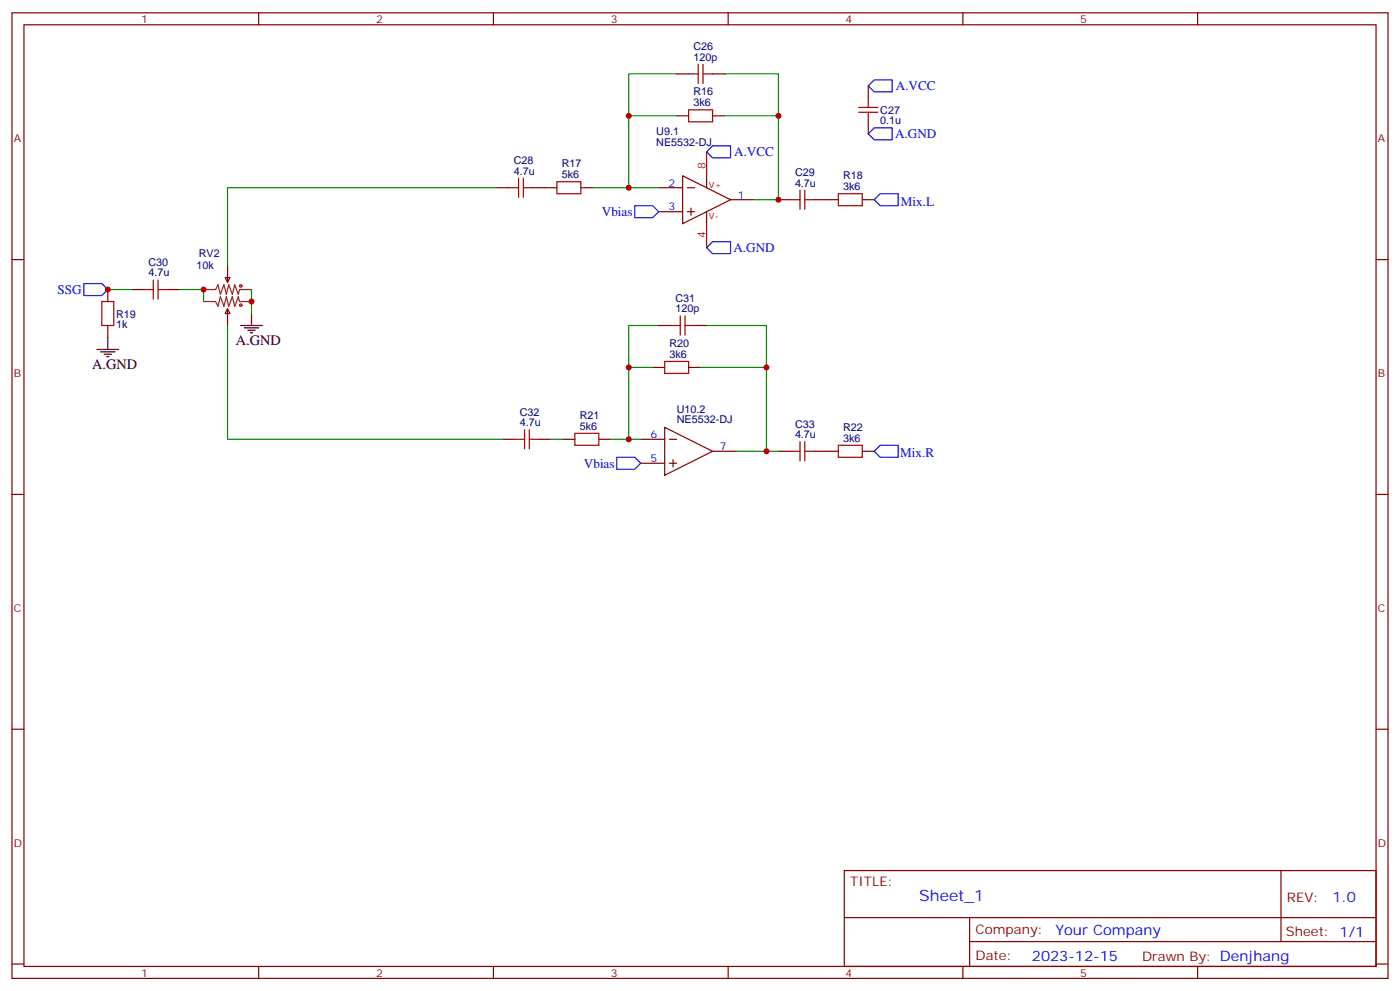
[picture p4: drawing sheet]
<svg xmlns="http://www.w3.org/2000/svg" width="412mm" height="292mm" viewBox="0 0 412 292" stroke-linecap="round" stroke-linejoin="round" font-family="sans-serif">
<g fill="none" stroke="#870000" stroke-width=".35">
<path d="M3.5 3.8h405.4v284.3h-405.4zM7.1 7.3h398.2v277.3h-398.2zM76.2 3.8v3.5M145.3 3.8v3.5M214.5 3.8v3.5M283.6 3.8v3.5M352.8 3.8v3.5M199.3 34.1h3.5M199.3 21.8h3.5M209.9 34.1h3.5M209.9 21.8h3.5M255.8 25.3v3.5"/>
<path d="M255.8 35.9v3.5M146.4 55.3h3.5M157 55.3h7M171.1 55.3h3.5M194 55.3h7.1M201.1 51.8l14.1 7-14.1 7.1zM202.5 55.3h2.1M208.1 51.8v3.5M215.2 58.8h7M229.3 58.8h3.5M239.9 58.8h7M254 58.8h3.5"/>
<path d="M3.5 76.4h3.6M67 78.2v4.9M194 62.3h7.1M202.5 62.3h2.1M203.6 61.3v2.1M208.1 62.3v3.6M405.3 76.4h3.6M31.7 85.3v3.5M31.7 95.8v3.6M38.8 85.3h3.5M49.4 85.3h3.5M66.3 81.7h1.4l-.7 1.4z"/>
<path d="M67 90.9l.7 1.4h-1.4zM67 90.9v4.9M194 95.8h3.6M204.6 95.8h3.5M192.3 108.2h3.5M202.8 108.2h3.6M148.2 129.4h3.5M158.7 129.4h3.6M165.8 129.4h3.5M176.4 129.4h3.5M188.7 129.4h7.1M188.7 136.4h7.1"/>
<path d="M195.8 125.8l14.1 7.1-14.1 7zM197.2 129.4h2.1M197.2 136.4h2.1M198.3 135.4v2.1M209.9 132.9h7.1M229.3 132.9h3.5M239.9 132.9h7M254 132.9h3.5M3.5 145.6h3.6M405.3 145.6h3.6M3.5 214.7h3.6M405.3 214.7h3.6"/>
<path d="M248.7 256.4h156.6v28.2h-156.6zM377.3 256.4v20.9M248.7 270.2h156.5M285.6 277.3h119.6M285.6 270.2v14.1M3.5 283.9h3.6M76.2 284.6v3.5M145.3 284.6v3.5M214.5 284.6v3.5M283.6 284.6v3.5M352.8 284.6v3.5M405.3 283.9h3.6"/>
</g>
<path d="M255.8 25.3l1.7-1.8h5.3v3.6h-5.3zM255.8 39.4l1.7-1.8h5.3v3.6h-5.3zM208.1 44.7l1.8-1.8h5.3v3.6h-5.3zM259.3 57h5.3v3.6h-5.3l-1.8-1.8zM187 60.6h5.3l1.7 1.7-1.7 1.8h-5.3zM208.1 72.9l1.8-1.7h5.3v3.5h-5.3zM24.7 83.5h5.3l1.7 1.8-1.7 1.7h-5.3zM181.7 134.7h5.3l1.7 1.7-1.7 1.8h-5.3zM259.3 131.1h5.3v3.6h-5.3l-1.8-1.8z" fill="none" stroke="#00f" stroke-width=".35"/>
<g fill="none" stroke="#a10000" stroke-width=".35">
<path d="M205.7 18.9v5.7M207.1 18.9v5.7M202.8 32.3h7.1v3.6h-7.1zM202.8 21.8h2.9M207.1 21.8h2.8M252.9 33.1h5.7M252.9 31.6h5.7M255.8 28.8v2.8M255.8 33.1v2.8M149.9 55.3h2.9M152.8 52.5v5.6M154.2 55.3h2.8"/>
<path d="M154.2 52.5v5.6M164 53.5h7.1v3.5h-7.1zM232.8 58.8h2.9M235.7 56v5.6M237.1 58.8h2.8M237.1 56v5.6M246.9 57h7.1v3.6h-7.1zM30 88.8h3.5v7h-3.5zM42.3 85.3h2.9M45.2 82.4v5.7M46.6 85.3h2.8M46.6 82.4v5.7"/>
<path d="M197.6 95.8h2.8M200.4 93v5.7M201.8 95.8h2.8M201.8 93v5.7M195.8 106.4h7v3.6h-7zM151.7 129.4h2.8M154.5 126.5v5.7M155.9 129.4h2.8M155.9 126.5v5.7M169.3 127.6h7.1v3.5h-7.1zM232.8 132.9h2.9M235.7 130.1v5.6"/>
<path d="M237.1 130.1v5.6M237.1 132.9h2.8M246.9 131.1h7.1v3.6h-7.1z"/>
<circle cx="70.9" cy="84.2" r=".35"/>
<circle cx="70.9" cy="89.9" r=".35"/>
</g>
<path d="M31.7 99.4v3.5M70.9 95.8h6.4M72 96.6h4.2M73 97.3h2.1M73.7 98h.7M74.1 92.3v3.5M28.6 102.9h6.3M29.6 103.6h4.3M30.7 104.3h2.1M31.4 105h.7" fill="none" stroke="#000" stroke-width=".35"/>
<path d="M60 85.3h3.5l.7-1.4 .7 2.8 1.1-2.8 .7 2.8 .7-2.8 1 2.8 .7-2.8 1.1 2.8 .4-1.4h3.5M60 88.8h3.5l.7 1.4 .7-2.8 1.1 2.8 .7-2.8 .7 2.8 1-2.8 .7 2.8 1.1-2.8 .4 1.4h3.5" fill="none" stroke="#8c2424" stroke-width=".35"/>
<g fill="none" stroke="#008700" stroke-width=".35">
<path d="M199.3 21.8h-14.1v12.3M199.3 34.1h-14.1v21.2M213.4 21.8h15.9v12.3M213.4 34.1h15.9v24.7h-7.1M146.4 55.3h-79.4v22.9M174.6 55.3h19.4M31.7 85.3h7.1M52.9 85.3h7.1v3.5M67 95.8v33.6h81.2M74.1 85.3v7M194 95.8h-8.8v12.4M208.1 95.8h17.7v12.4"/>
<path d="M192.3 108.2h-7.1v21.2M206.4 108.2h19.4v24.7h-8.8M162.3 129.4h3.5M179.9 129.4h8.8M225.8 132.9h3.5"/>
</g>
<path d="M208.1 44.7v7.1M208.1 65.9v7" fill="none" stroke="#f00" stroke-width=".35"/>
<g fill="#c00">
<circle cx="74.1" cy="88.8" r=".88"/>
<circle cx="31.8" cy="85.3" r=".88"/>
<circle cx="60" cy="85.3" r=".88"/>
<circle cx="185.2" cy="108.2" r=".88"/>
<circle cx="185.2" cy="129.4" r=".88"/>
<circle cx="185.2" cy="34.1" r=".88"/>
<circle cx="185.2" cy="55.3" r=".88"/>
<circle cx="225.8" cy="108.2" r=".88"/>
<circle cx="229.3" cy="34.1" r=".88"/>
<circle cx="229.3" cy="58.8" r=".88"/>
<circle cx="225.8" cy="132.9" r=".88"/>
</g>
<text font-size="4.6" fill="#00f" x="270.8" y="265.4">Sheet_1</text>
<g font-size="4.2">
<text x="69.5" y="101.5">A.GND</text>
<text x="27.2" y="108.5">A.GND</text>
</g>
<g font-size="4.2" fill="#00f">
<text x="392.5" y="265.6">1.0</text>
<text x="310.9" y="275.2">Your Company</text>
<text x="304" y="283">2023-12-15</text>
</g>
<g font-size="3.9" fill="#00f">
<text x="263.9" y="26.6">A.VCC</text>
<text x="263.7" y="40.7">A.GND</text>
<text x="216.3" y="46">A.VCC</text>
<text x="177.3" y="63.6">Vbias</text>
<text x="265.3" y="60.6">Mix.L</text>
<text x="216" y="74.2">A.GND</text>
<text x="16.9" y="86.5">SSG</text>
<text x="172" y="137.7">Vbias</text>
<text x="265.2" y="134.7">Mix.R</text>
</g>
<g font-size="3.9" fill="#800">
<text x="250.5" y="260.9">TITLE:</text>
<text x="379.1" y="265.6">REV:</text>
<text x="287.4" y="275.1">Company:</text>
<text x="378.7" y="275.8">Sheet: 1/1</text>
<text x="287.4" y="282.8">Date:</text>
<text x="336.4" y="282.9">Drawn By: Denjhang</text>
</g>
<g font-size="3.2" fill="#800">
<text x="41.6" y="6.8">1</text>
<text x="110.8" y="6.8">2</text>
<text x="179.9" y="6.8">3</text>
<text x="249.1" y="6.8">4</text>
<text x="318.2" y="6.8">5</text>
<text x="4.1" y="41.9">A</text>
<text x="405.9" y="41.9">A</text>
<text x="4.1" y="111">B</text>
<text x="405.9" y="111">B</text>
<text x="4.1" y="180.2">C</text>
<text x="405.9" y="180.2">C</text>
<text x="4.1" y="249.3">D</text>
<text x="405.9" y="249.3">D</text>
<text x="41.6" y="287.6">1</text>
<text x="110.8" y="287.6">2</text>
<text x="179.9" y="287.6">3</text>
<text x="249.1" y="287.6">4</text>
<text x="318.2" y="287.6">5</text>
</g>
<g font-size="3.2" fill="#000080">
<text x="204.3" y="17.9">120p</text>
<text x="204.3" y="14.7">C26</text>
<text x="204.3" y="28.1">R16</text>
<text x="204.3" y="31.3">3k6</text>
<text x="259.3" y="33.5">C27</text>
<text x="193.3" y="39.7">U9.1</text>
<text x="259.3" y="36.7">0.1u</text>
<text x="193.3" y="42.9">NE5532-DJ</text>
<text x="151.4" y="51.4">4.7u</text>
<text x="151.4" y="48.3">C28</text>
<text x="165.5" y="52.5">5k6</text>
<text x="165.5" y="49.3">R17</text>
<text x="234.2" y="51.9">C29</text>
<text x="248.4" y="52.8">R18</text>
<text x="234.2" y="54.9">4.7u</text>
<text x="248.4" y="56">3k6</text>
<text x="58.6" y="75.8">RV2</text>
<text x="43.8" y="81.4">4.7u</text>
<text x="43.8" y="78.3">C30</text>
<text x="57.9" y="79.3">10k</text>
<text x="199" y="88.8">C31</text>
<text x="34.2" y="93.5">R19</text>
<text x="199" y="92">120p</text>
<text x="34.2" y="96.6">1k</text>
<text x="197.2" y="105.4">3k6</text>
<text x="197.2" y="102.2">R20</text>
<text x="153.1" y="125.5">4.7u</text>
<text x="153.1" y="122.4">C32</text>
<text x="170.8" y="123.4">R21</text>
<text x="199.4" y="124.7">NE5532-DJ</text>
<text x="199.4" y="121.5">U10.2</text>
<text x="234.2" y="126">C33</text>
<text x="170.8" y="126.5">5k6</text>
<text x="234.2" y="129">4.7u</text>
<text x="248.4" y="130.1">3k6</text>
<text x="248.4" y="126.9">R22</text>
</g>
<g font-size="3.2" fill="#f00">
<text x="207.8" y="49.6" transform="rotate(-90 207.8 49.6)">8</text>
<text x="207.8" y="70" transform="rotate(-90 207.8 70)">4</text>
</g>
<g font-size="3.2" fill="#00f">
<text x="196.9" y="54.9">2</text>
<text x="217.3" y="58.5">1</text>
<text x="196.9" y="62">3</text>
<text x="191.7" y="129">6</text>
<text x="191.7" y="136.1">5</text>
<text x="212" y="132.5">7</text>
</g>
<g font-size="2.5" fill="#800">
<text x="208.8" y="55.3">V+</text>
<text x="208.8" y="64.5">V-</text>
</g>
</svg>
